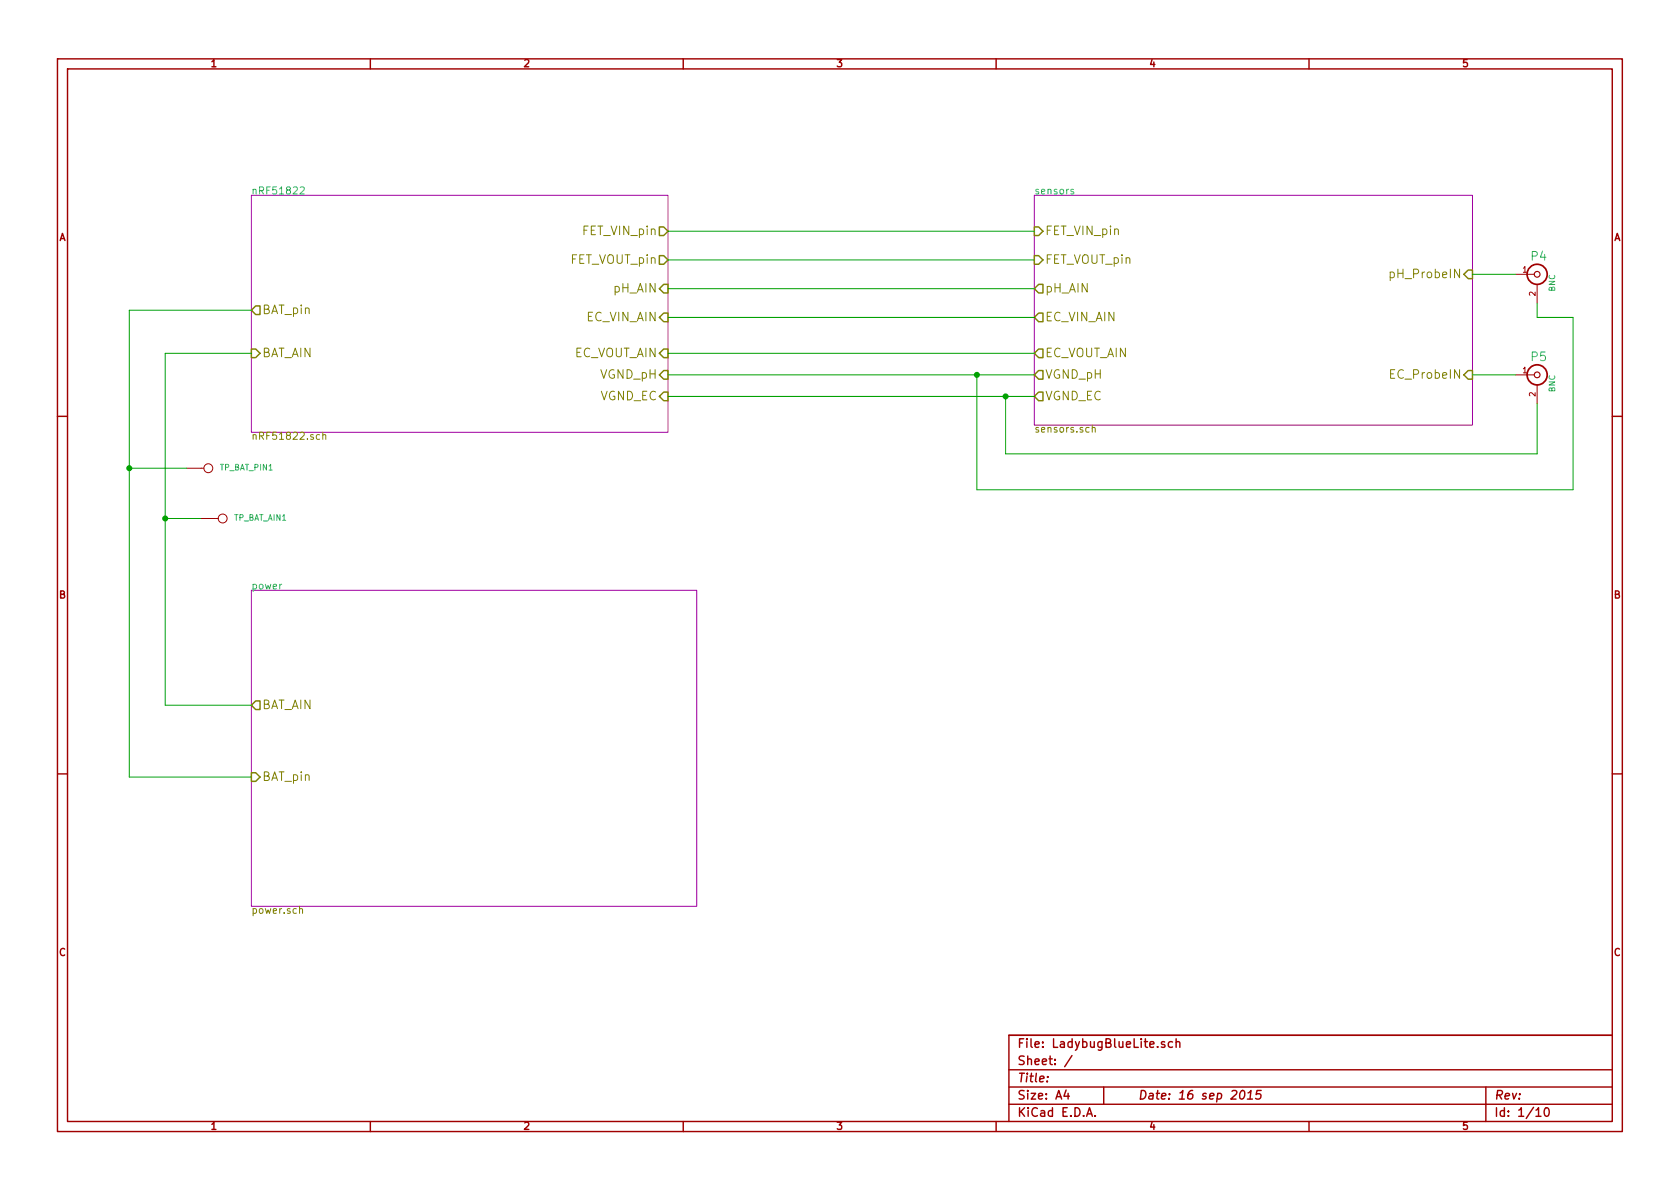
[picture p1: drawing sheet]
<svg xmlns="http://www.w3.org/2000/svg" width="297mm" height="210mm" viewBox="0 0 297 210" stroke-linecap="round" stroke-linejoin="round" font-family="sans-serif">
<g fill="none" stroke="#a00000" stroke-width=".25">
<path d="M10.2 10.4h276.6v189.7h-276.6zM11.9 12.2h273.2v186.1h-273.2zM65.5 10.4v1.8M120.8 10.4v1.8M176.1 10.4v1.8M231.4 10.4v1.8M10.2 73.6h1.7M285.1 73.6h1.7M10.2 136.8h1.7M285.1 136.8h1.7M65.5 198.3v1.8M120.8 198.3v1.8"/>
<path d="M176.1 198.3v1.8M178.4 189.2h106.7M178.4 195.3h106.7M178.4 192.2h106.7M185.2 190.4v.1M188.5 192.8l-.4 1h1M188.8 193.3v1.1M189.5 186.7l-1.3 1.9M192.1 197.4l.5-1.5 .5 1.5M192.3 197h.7M193.6 197.3v.1M195.1 192.2v3.1"/>
<path d="M205.9 184.3l-.3-.1-.3 .2 .1 .2 .5 .2v.3h-.6M207.3 184.3a.48 .48 0 0 0-.6 0v.8l.2 .1 .4-.1M207.9 184.3h.1a.36 .36 0 0 1 .6 .1v.8M207.9 183.7v1.5M219.4 193l.4-.2a.88 .88 0 0 1-.3 1.6l-.3-.3a1.19 1.19 0 0 1 .2-1.1zM220.5 194.4h.9M220.7 193.3l.5-.5-.2 1.6M223 192.8h-.8l-.1 .8 .2-.2 .5 .1 .2 .2-.2 .5-.2 .2-.6-.2M231.4 198.3v1.8M262.7 192.2v6.1M271.6 196.3l.4-.4v1.5M271.6 197.4h.9"/>
<path d="M273.2 196l.2-.1a.86 .86 0 0 1 .5 .7 .86 .86 0 0 1-.4 .8 .81 .81 0 0 1-.3-1.4zM285.1 183.1h-106.7v15.2"/>
</g>
<path d="M44.4 34.5h73.7v41.9h-73.7zM182.9 34.5h77.4v40.7h-77.4zM44.4 104.4h78.8v55.9h-78.8z" fill="none" stroke="#a000a0" stroke-width=".18"/>
<path d="M53.1 33.2l.5-.2 .2 .4-.8 .9h.8M189.8 33.5h-.3l-.2 .1 .1 .2 .4 .2v.3h-.5" fill="none" stroke="#00a0a0" stroke-width=".18"/>
<path d="M56.5 76.9h-.3l-.3 .2 .1 .5h.5M57.1 77l.2-.1h.3v.8M57.1 76.4v1.3M193.1 75.7l.2-.1h.3v.8M193.1 75.2v1.2M53 160.8l.1-.1h.3l.1 .8" fill="none" stroke="#808000" stroke-width=".18"/>
<g fill="none" stroke="#808000" stroke-width=".25">
<path d="M45.2 54.1h.8v1.5h-.8l-.8-.7zM116.6 40.1h.7l.8 .8-.8 .8h-.7zM116.6 51l.7-.7h.8v1.5h-.8zM116.6 45.2h.7l.8 .8-.8 .7h-.7zM117.3 55.4h.8v1.5h-.8l-.7-.8zM182.9 40.1h.7l.8 .8-.8 .8h-.7zM182.9 45.2h.7l.8 .8-.8 .7h-.7zM182.9 51l.7-.7h.8v1.5h-.8zM183.6 55.4h.8v1.5h-.8l-.7-.8zM258.8 48.5l.8-.8h.7v1.6h-.7zM44.4 61.7h.8l.8 .8-.8 .7h-.8zM116.6 62.5l.7-.8h.8v1.5h-.8z"/>
<path d="M117.3 65.5h.8v1.6h-.8l-.7-.8zM117.3 69.3h.8v1.6h-.8l-.7-.8zM182.9 62.5l.7-.8h.8v1.5h-.8zM182.9 66.3l.7-.8h.8v1.6h-.8zM183.6 69.3h.8v1.6h-.8l-.7-.8zM258.8 66.3l.8-.8h.7v1.6h-.7zM44.4 136.6h.8l.8 .8-.8 .8h-.8zM45.2 123.9h.8v1.6h-.8l-.8-.8z"/>
</g>
<g fill="none" stroke="#a00000" stroke-width=".2">
<circle cx="271.8" cy="48.5" r=".51"/>
<circle cx="271.8" cy="66.3" r=".51"/>
</g>
<g fill="none" stroke="#a00000" stroke-width=".3">
<circle cx="271.8" cy="48.5" r="1.78"/>
<circle cx="271.8" cy="66.3" r="1.78"/>
</g>
<g fill="none" stroke="#a00000" stroke-width=".18">
<path d="M268 48.5h3.3M271.8 50.3v3.3M268 66.3h3.3M271.8 68.1v3.3M33 82.8h3.1M35.6 91.7h3"/>
<circle cx="36.8" cy="82.8" r=".79"/>
<circle cx="39.4" cy="91.7" r=".79"/>
</g>
<g fill="none" stroke="#00a000" stroke-width=".18">
<path d="M44.4 54.9h-21.5v82.5h21.5M118.1 40.9h64.8M118.1 46h64.8M118.1 51h64.8M118.1 56.1h64.8M260.3 48.5h7.7M271.8 53.6v2.5h6.3v30.5h-105.4v-20.3M44.4 62.5h-15.2v62.2h15.2M118.1 62.5h64.8M118.1 66.3h64.8M118.1 70.1h64.8M177.8 70.1v10.2h94v-8.9"/>
<path d="M260.3 66.3h7.7M22.9 82.8h10.1M29.2 91.7h6.4"/>
</g>
<g fill="#00a000" stroke="#00a000" stroke-width=".25">
<circle cx="29.2" cy="91.7" r=".41"/>
<circle cx="172.7" cy="66.3" r=".41"/>
<circle cx="177.8" cy="70.1" r=".41"/>
<circle cx="22.9" cy="82.8" r=".41"/>
</g>
<g font-size="2.1" fill="#808000">
<text x="103.1" y="41.7">FET_VIN_pin</text>
<text x="184.8" y="41.7">FET_VIN_pin</text>
<text x="100.7" y="46.7">FET_VOUT_pin</text>
<text x="184.8" y="46.7">FET_VOUT_pin</text>
<text x="108.5" y="51.8">pH_AIN</text>
<text x="184.8" y="51.8">pH_AIN</text>
<text x="246.3" y="49.3">pH_ProbeIN</text>
<text x="46.4" y="55.6">BAT_pin</text>
<text x="103.7" y="56.9">EC_VIN_AIN</text>
<text x="184.8" y="56.9">EC_VIN_AIN</text>
<text x="46.4" y="63.2">BAT_AIN</text>
<text x="101.3" y="63.2">EC_VOUT_AIN</text>
<text x="184.8" y="63.2">EC_VOUT_AIN</text>
<text x="105.9" y="70.9">VGND_EC</text>
<text x="106" y="67.1">VGND_pH</text>
<text x="184.8" y="70.9">VGND_EC</text>
<text x="184.8" y="67.1">VGND_pH</text>
<text x="246.2" y="67.1">EC_ProbeIN</text>
<text x="46.4" y="125.5">BAT_AIN</text>
<text x="46.4" y="138.2">BAT_pin</text>
</g>
<g font-size="2.1" fill="#00a0a0">
<text x="270.7" y="46.1">P4</text>
<text x="270.7" y="63.9">P5</text>
</g>
<g font-size="2.1" fill="#a00000">
<text x="179.9" y="185.4">File: LadybugBlueLite.sch</text>
<text x="179.9" y="191.5">Title:</text>
<text x="179.9" y="188.4">Sheet: /</text>
<text x="179.9" y="197.6">KiCad E.D.A.</text>
<text x="179.9" y="194.5">Size: A4</text>
<text x="201.2" y="194.5">Date: 16 sep 2015</text>
<text x="264.2" y="194.5">Rev:</text>
<text x="264.2" y="197.6">Id: 1/10</text>
</g>
<g font-size="1.8" fill="#a00000">
<text x="37.3" y="11.9">1</text>
<text x="92.7" y="11.9">2</text>
<text x="148" y="11.9">3</text>
<text x="203.3" y="11.9">4</text>
<text x="258.6" y="11.9">5</text>
<text x="10.4" y="42.7">A</text>
<text x="285.3" y="42.7">A</text>
<text x="10.4" y="105.9">B</text>
<text x="285.3" y="105.9">B</text>
<text x="10.4" y="169.1">C</text>
<text x="285.3" y="169.1">C</text>
<text x="37.3" y="199.8">1</text>
<text x="92.7" y="199.8">2</text>
<text x="148" y="199.8">3</text>
<text x="203.3" y="199.8">4</text>
<text x="258.6" y="199.8">5</text>
</g>
<g font-size="1.8" fill="#00a0a0">
<text x="44.4" y="34.4">nRF51822</text>
<text x="182.9" y="34.4">sensors</text>
<text x="44.4" y="104.3">power</text>
</g>
<g font-size="1.8" fill="#808000">
<text x="44.4" y="77.8">nRF51822.sch</text>
<text x="182.9" y="76.5">sensors.sch</text>
<text x="44.4" y="161.6">power.sch</text>
</g>
<g font-size="1.4" fill="#a00000">
<text x="269.2" y="48.3">1</text>
<text x="271.5" y="52.3" transform="rotate(-90 271.5 52.3)">2</text>
<text x="269.2" y="66">1</text>
<text x="271.5" y="70.1" transform="rotate(-90 271.5 70.1)">2</text>
</g>
<g font-size="1.4" fill="#00a0a0">
<text x="275" y="51.6" transform="rotate(-90 275 51.6)">BNC</text>
<text x="275" y="69.3" transform="rotate(-90 275 69.3)">BNC</text>
<text x="38.9" y="83.2">TP_BAT_PIN1</text>
<text x="41.3" y="92.1">TP_BAT_AIN1</text>
</g>
</svg>
